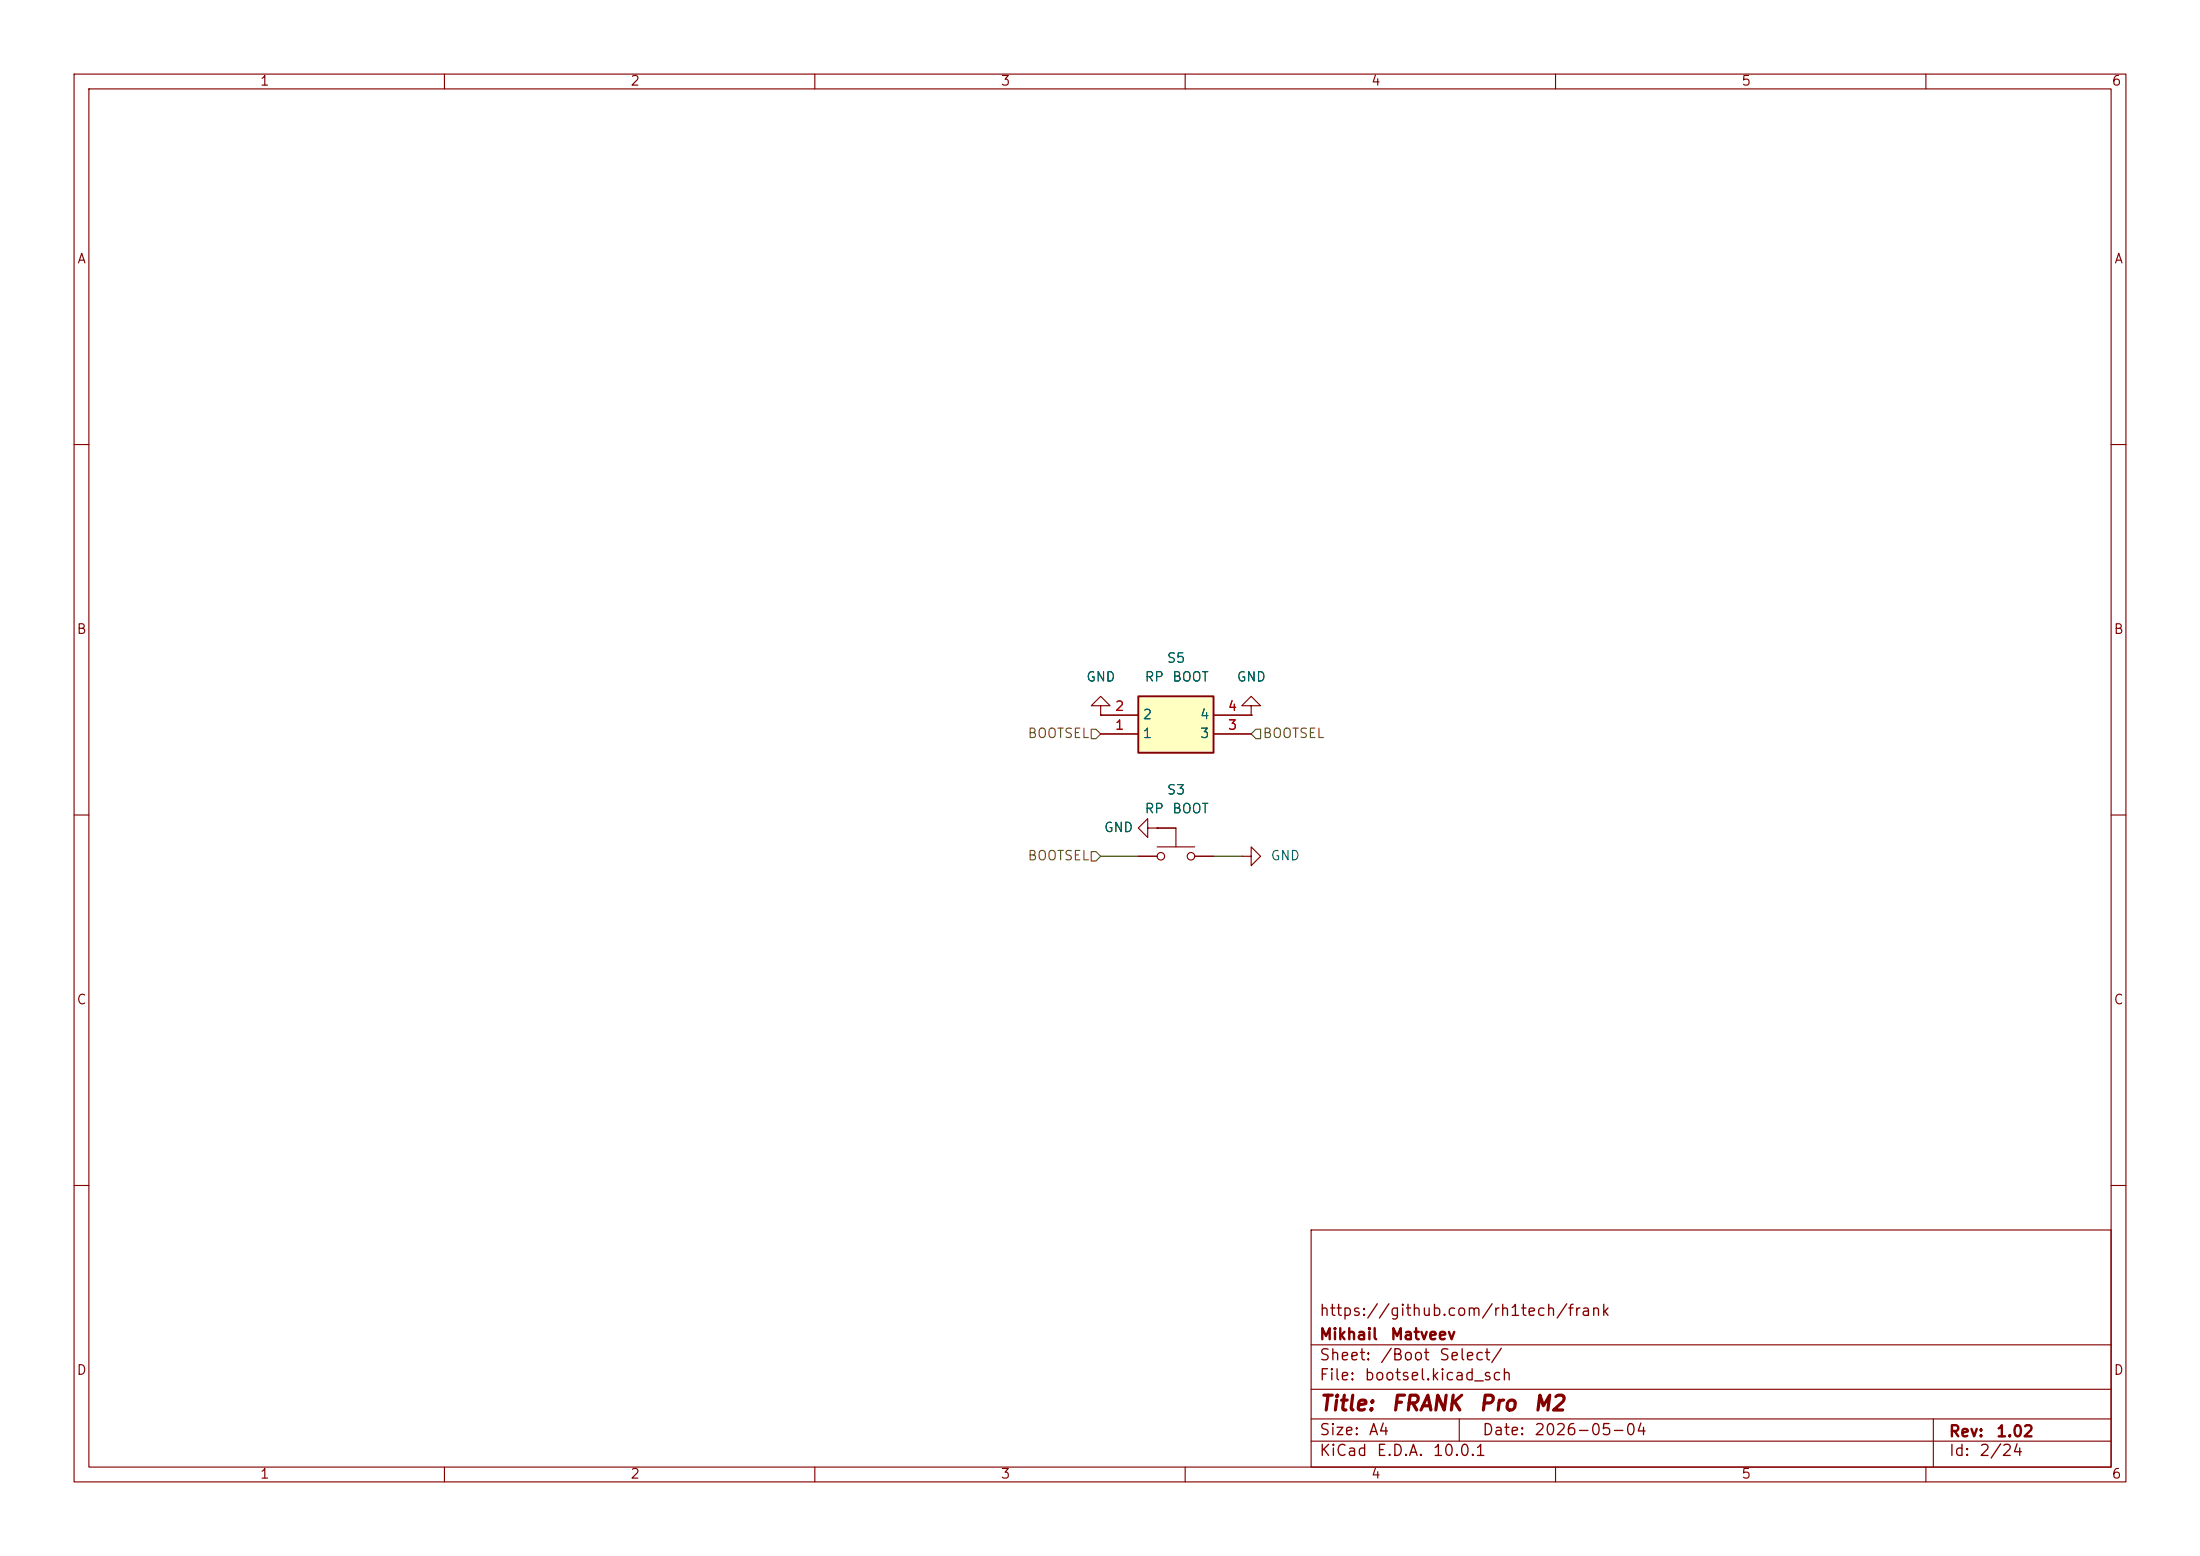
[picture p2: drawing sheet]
<svg xmlns="http://www.w3.org/2000/svg" width="297mm" height="210mm" viewBox="0 0 297 210" stroke-linecap="round" stroke-linejoin="round" font-family="sans-serif">
<g fill="none" stroke="#840000" stroke-width=".15">
<path d="M10 10h277v190h-277zM12 12h273v186h-273zM60 10v2M110 10v2M160 10v2M210 10v2M260 10v2M10 60h2M285 60h2M10 110h2M153.7 115.6h2.5M154.9 111.8v-1.3l-1.2 1.3 1.2 1.2v-1.2h1.3"/>
<path d="M156.2 111.8h.1M156.2 111.8h2.5v2.5M156.2 114.3h5.1M161.3 115.6h2.5M167.6 115.6h1.3v-1.3l1.3 1.3-1.3 1.2v-1.2M167.6 115.6h.1M285 110h2M10 160h2M177 166h108v32h-108zM285 160h2M60 198v2M110 198v2"/>
<path d="M160 198v2M177 194.5h108M177 191.5h108M177 187.5h108M177 181.5h108M197 191.5v3M210 198v2M260 198v2M261 191.5v6.5"/>
<circle cx="156.7" cy="115.6" r=".51"/>
<circle cx="160.8" cy="115.6" r=".51"/>
</g>
<path d="M153.7 94h10.1v7.6h-10.1z" fill="#ffffc2"/>
<path d="M153.7 94h10.1v7.6h-10.1z" fill="none" stroke="#840000" stroke-width=".25"/>
<path d="M148.6 95.3h1.3l-1.3-1.3-1.3 1.3h1.3v1.2M148.6 96.5h.1M148.6 99.1h5.1M148.6 96.5h5.1M163.8 99.1h5.1M163.8 96.5h5.1M168.9 95.3h1.3l-1.3-1.3-1.3 1.3h1.3v1.2M168.9 96.5h.1M153.7 115.6h2.5M156.2 111.8h.1M156.2 111.8h2.5M161.3 115.6h2.5" fill="none" stroke="#840000" stroke-width=".15"/>
<path d="M147.3 98.4h.7l.6 .7-.6 .6h-.7zM169.5 98.4h.7v1.3h-.7l-.6-.6zM147.3 114.9h.7l.6 .7-.6 .6h-.7z" fill="none" stroke="#725600" stroke-width=".15"/>
<path d="M148.6 115.6h5.1M163.8 115.6h3.8" fill="none" stroke="#009600" stroke-width=".15"/>
<g font-size="2" fill="#840000">
<text x="178" y="190.9">Title:</text>
<text x="187.7" y="190.9">FRANK</text>
<text x="199.5" y="190.9">Pro</text>
<text x="206.9" y="190.9">M2</text>
</g>
<g font-size="1.5" fill="#840000">
<text x="178" y="178">https://github.com/rh1tech/frank</text>
<text x="178" y="184">Sheet:</text>
<text x="178" y="181.2">Mikhail</text>
<text x="186.2" y="184">/Boot</text>
<text x="187.6" y="181.2">Matveev</text>
<text x="194.2" y="184">Select/</text>
<text x="178" y="186.7">File:</text>
<text x="184.1" y="186.7">bootsel.kicad_sch</text>
<text x="178" y="196.9">KiCad</text>
<text x="178" y="194.1">Size:</text>
<text x="184.7" y="194.1">A4</text>
<text x="185.7" y="196.9">E.D.A.</text>
<text x="193.3" y="196.9">10.0.1</text>
<text x="200" y="194.1">Date:</text>
<text x="207" y="194.1">2026-05-04</text>
<text x="263" y="194.3">Rev:</text>
<text x="263" y="196.9">Id:</text>
<text x="267.1" y="196.9">2/24</text>
<text x="269.4" y="194.3">1.02</text>
</g>
<g font-size="1.3" fill="#840000">
<text x="35" y="11.9">1</text>
<text x="85" y="11.9">2</text>
<text x="135" y="11.9">3</text>
<text x="185" y="11.9">4</text>
<text x="235" y="11.9">5</text>
<text x="285" y="11.9">6</text>
<text x="10.3" y="35.9">A</text>
<text x="285.3" y="35.9">A</text>
<text x="10.3" y="85.9">B</text>
<text x="285.3" y="85.9">B</text>
<text x="10.3" y="135.9">C</text>
<text x="285.3" y="135.9">C</text>
<text x="10.3" y="185.9">D</text>
<text x="285.3" y="185.9">D</text>
<text x="35" y="199.9">1</text>
<text x="85" y="199.9">2</text>
<text x="135" y="199.9">3</text>
<text x="185" y="199.9">4</text>
<text x="235" y="199.9">5</text>
<text x="285" y="199.9">6</text>
</g>
<g font-size="1.3" fill="#006464">
<text x="157.4" y="89.8">S5</text>
<text x="146.6" y="92.3">GND</text>
<text x="154.4" y="92.3">RP</text>
<text x="158.2" y="92.3">BOOT</text>
<text x="166.9" y="92.3">GND</text>
<text x="154.2" y="99.9">1</text>
<text x="154.2" y="97.4">2</text>
<text x="161.9" y="99.9">3</text>
<text x="161.9" y="97.4">4</text>
<text x="157.4" y="107.5">S3</text>
<text x="149" y="112.6">GND</text>
<text x="154.4" y="110.1">RP</text>
<text x="158.2" y="110.1">BOOT</text>
<text x="171.5" y="116.4">GND</text>
</g>
<g font-size="1.3" fill="#725600">
<text x="138.6" y="99.9">BOOTSEL</text>
<text x="170.4" y="99.9">BOOTSEL</text>
<text x="138.6" y="116.4">BOOTSEL</text>
</g>
<g font-size="1.3" fill="#a90000">
<text x="150.4" y="98.8">1</text>
<text x="150.4" y="96.3">2</text>
<text x="165.7" y="98.8">3</text>
<text x="165.7" y="96.3">4</text>
</g>
</svg>
